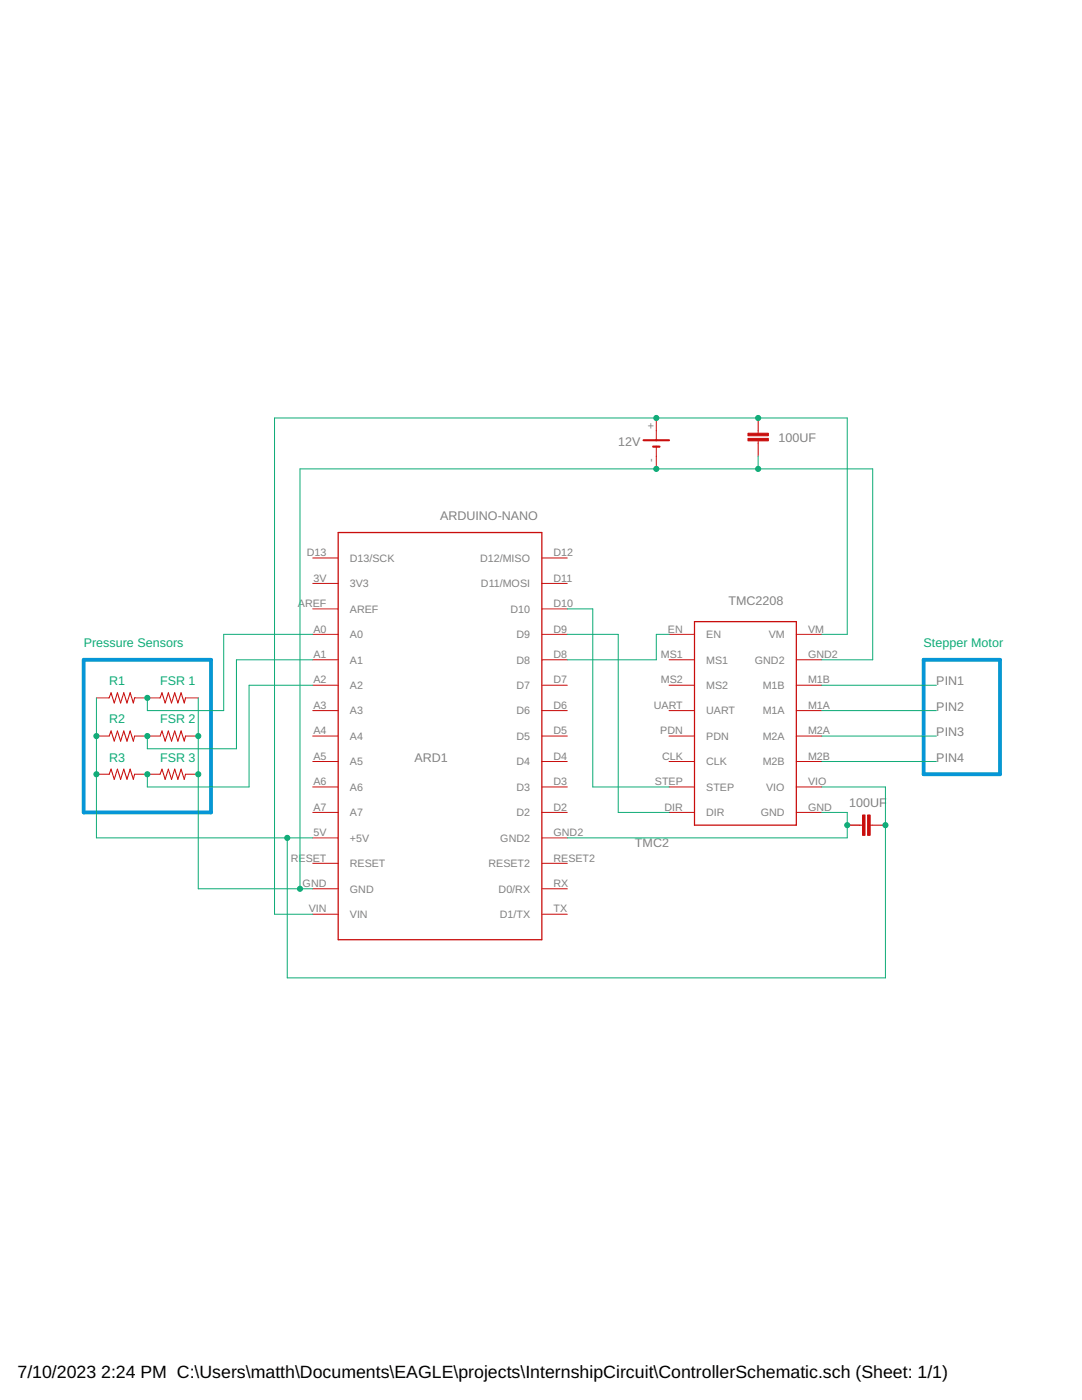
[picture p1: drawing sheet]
<svg xmlns="http://www.w3.org/2000/svg" width="216mm" height="279mm" viewBox="0 0 216 279" stroke-linecap="round" stroke-linejoin="round" font-family="sans-serif">
<path d="M67.5 106.3h40.6v81.2h-40.6zM138.6 124.1h20.3v40.6h-20.3z" fill="none" stroke="#c90d0c" stroke-width=".25"/>
<g fill="none" stroke="#c90d0c" stroke-width=".2">
<path d="M131 83.4v4.5M131 89.1v4.5M151.3 83.4v3.1M151.3 88v3M62.4 116.4h5.1M62.4 111.4h5.1M108.1 116.4h5.1M108.1 111.4h5.1M19.2 139.3h2.6M26.9 139.3h5M37 139.3h2.6M62.4 136.8h5.1"/>
<path d="M62.4 131.7h5.1M62.4 126.6h5.1M62.4 121.5h5.1M108.1 136.8h5.1M108.1 131.7h5.1M108.1 126.6h5.1M108.1 121.5h5.1M133.5 136.8h5.1M133.5 131.7h5.1M133.5 126.6h5.1M158.9 136.8h5.1M158.9 131.7h5.1"/>
<path d="M158.9 126.6h5.1M19.2 146.9h2.6M19.2 154.5h2.6M26.9 146.9h5M26.9 154.5h5M37 146.9h2.6M37 154.5h2.6M62.4 157.1h5.1M62.4 152h5.1M62.4 146.9h5.1M62.4 141.8h5.1M108.1 157.1h5.1"/>
<path d="M108.1 152h5.1M108.1 146.9h5.1M108.1 141.8h5.1M133.5 157.1h5.1M133.5 152h5.1M133.5 146.9h5.1M133.5 141.8h5.1M158.9 157.1h5.1M158.9 152h5.1M158.9 146.9h5.1M158.9 141.8h5.1M62.4 177.4h5.1"/>
<path d="M62.4 172.3h5.1M62.4 162.1h5.1M62.4 167.2h5.1M108.1 177.4h5.1M108.1 172.3h5.1M108.1 162.1h5.1M108.1 167.2h5.1M133.5 162.1h5.1M158.9 162.1h5.1M169.1 164.7h3M173.6 164.7h3.1M62.4 182.5h5.1"/>
<path d="M108.1 182.5h5.1"/>
</g>
<path d="M128.4 87.9h5.1M130.3 89.1h1.3" fill="none" stroke="#c90d0c" stroke-width=".42"/>
<g fill="#c90d0c" stroke="#c90d0c" stroke-width=".2">
<path d="M149.2 86.5h4.1v.5h-4.1z"/>
<path d="M149.2 87.5h4.1v.5h-4.1z"/>
<path d="M173.1 162.6h.5v4.1h-.5z"/>
<path d="M172.1 162.6h.5v4.1h-.5z"/>
</g>
<path d="M21.8 139.3l.4-1 .6 2 .6-2 .7 2 .6-2 .6 2 .7-2 .6 2 .3-1M31.9 139.3l.4-1 .7 2 .6-2 .6 2 .7-2 .6 2 .6-2 .7 2 .2-1M21.8 146.9l.4-1 .6 2 .6-2 .7 2 .6-2 .6 2 .7-2 .6 2 .3-1M21.8 154.5l.4-1 .6 2 .6-2 .7 2 .6-2 .6 2 .7-2 .6 2 .3-1M31.9 146.9l.4-1 .7 2 .6-2 .6 2 .7-2 .6 2 .6-2 .7 2 .2-1M31.9 154.5l.4-1 .7 2 .6-2 .6 2 .7-2 .6 2 .6-2 .7 2 .2-1" fill="none" stroke="#c90d0c" stroke-width=".21"/>
<path d="M16.7 131.7h25.4v30.4h-25.4zM184.3 131.7h15.2v22.8h-15.2z" fill="none" stroke="#0696d7" stroke-width=".76"/>
<g fill="none" stroke="#0dab76" stroke-width=".2">
<path d="M151.3 91v2.6M19.2 139.3v27.9h43.2M39.6 139.3v38.1h22.8M62.4 131.7h-15.2v17.7h-17.8v-2.5M62.4 126.6h-17.8v15.2h-15.2v-2.5M62.4 136.8h-12.7v20.3h-20.3v-2.6M113.2 126.6h10.2v35.5h10.1M113.2 121.5h5.1v35.6h15.2M133.5 126.6h-2.5v5.1h-17.8M164 131.7h10.1v-38.1h-114.2v83.8M164 126.6h5.1v-43.2h-114.3v99.1h7.6M164 136.8h22.8"/>
<path d="M164 157.1h12.7v38.1h-119.4v-28M164 141.8h22.8M164 146.9h22.8M164 152h22.8M164 162.1h5.1v5.1h-55.9"/>
</g>
<g fill="#0dab76" stroke="#0dab76" stroke-width=".2">
<circle cx="176.7" cy="164.7" r=".51"/>
<circle cx="57.3" cy="167.2" r=".51"/>
<circle cx="19.2" cy="146.9" r=".51"/>
<circle cx="19.2" cy="154.5" r=".51"/>
<circle cx="169.1" cy="164.7" r=".51"/>
<circle cx="151.3" cy="83.4" r=".51"/>
<circle cx="131" cy="83.4" r=".51"/>
<circle cx="151.3" cy="93.6" r=".51"/>
<circle cx="131" cy="93.6" r=".51"/>
<circle cx="59.9" cy="177.4" r=".51"/>
<circle cx="39.6" cy="146.9" r=".51"/>
<circle cx="39.6" cy="154.5" r=".51"/>
<circle cx="29.4" cy="139.3" r=".51"/>
<circle cx="29.4" cy="146.9" r=".51"/>
<circle cx="29.4" cy="154.5" r=".51"/>
</g>
<g font-size="3.5">
<text x="3.5" y="274.9">7/10/2023</text>
<text x="20.2" y="274.9">2:24 PM C:\Users\matth\Documents\EAGLE\projects\InternshipCircuit\ControllerSchematic.sch (Sheet: 1/1)</text>
</g>
<g font-size="2.5" fill="#808080">
<text x="123.3" y="89">12V</text>
<text x="155.3" y="88.1">100UF</text>
<text x="87.8" y="103.7">ARDUINO-NANO</text>
<text x="145.4" y="120.8">TMC2208</text>
<text x="186.8" y="136.7">PIN1</text>
<text x="186.8" y="141.8">PIN2</text>
<text x="186.8" y="146.9">PIN3</text>
<text x="82.7" y="152">ARD1</text>
<text x="186.8" y="152">PIN4</text>
<text x="169.4" y="161.1">100UF</text>
<text x="126.7" y="169">TMC2</text>
</g>
<g font-size="2.5" fill="#0dab76">
<text x="16.7" y="129.1">Pressure Sensors</text>
<text x="184.3" y="129.1">Stepper Motor</text>
<text x="21.8" y="136.7">R1</text>
<text x="31.9" y="136.7">FSR 1</text>
<text x="21.8" y="144.4">R2</text>
<text x="31.9" y="144.4">FSR 2</text>
<text x="21.8" y="152">R3</text>
<text x="31.9" y="152">FSR 3</text>
</g>
<g font-size="2.1" fill="#808080">
<text x="130.6" y="85.6" transform="rotate(-90 130.6 85.6)">+</text>
<text x="130.6" y="92.1" transform="rotate(-90 130.6 92.1)">-</text>
<text x="61.2" y="111">D13</text>
<text x="69.8" y="112.1">D13/SCK</text>
<text x="95.8" y="112.1">D12/MISO</text>
<text x="110.4" y="111">D12</text>
<text x="62.5" y="116.1">3V</text>
<text x="69.8" y="117.2">3V3</text>
<text x="96" y="117.2">D11/MOSI</text>
<text x="110.4" y="116.1">D11</text>
<text x="59.5" y="121.2">AREF</text>
<text x="69.8" y="122.3">AREF</text>
<text x="101.9" y="122.3">D10</text>
<text x="110.4" y="121.2">D10</text>
<text x="62.5" y="131.3">A1</text>
<text x="62.5" y="126.2">A0</text>
<text x="69.8" y="127.4">A0</text>
<text x="103" y="127.4">D9</text>
<text x="110.4" y="131.3">D8</text>
<text x="110.4" y="126.2">D9</text>
<text x="131.9" y="131.3">MS1</text>
<text x="133.3" y="126.2">EN</text>
<text x="140.9" y="127.4">EN</text>
<text x="153.4" y="127.4">VM</text>
<text x="161.2" y="131.3">GND2</text>
<text x="161.2" y="126.2">VM</text>
<text x="62.5" y="136.4">A2</text>
<text x="69.8" y="137.5">A2</text>
<text x="69.8" y="132.4">A1</text>
<text x="103" y="137.5">D7</text>
<text x="103" y="132.4">D8</text>
<text x="110.4" y="136.4">D7</text>
<text x="131.9" y="136.4">MS2</text>
<text x="140.9" y="137.5">MS2</text>
<text x="140.9" y="132.4">MS1</text>
<text x="150.6" y="132.4">GND2</text>
<text x="152.2" y="137.5">M1B</text>
<text x="161.2" y="136.4">M1B</text>
<text x="62.5" y="141.5">A3</text>
<text x="69.8" y="142.6">A3</text>
<text x="103" y="142.6">D6</text>
<text x="110.4" y="141.5">D6</text>
<text x="130.5" y="141.5">UART</text>
<text x="140.9" y="142.6">UART</text>
<text x="152.2" y="142.6">M1A</text>
<text x="161.2" y="141.5">M1A</text>
<text x="62.5" y="146.5">A4</text>
<text x="69.8" y="147.7">A4</text>
<text x="103" y="147.7">D5</text>
<text x="110.4" y="146.5">D5</text>
<text x="131.7" y="146.5">PDN</text>
<text x="140.9" y="147.7">PDN</text>
<text x="152.2" y="147.7">M2A</text>
<text x="161.2" y="146.5">M2A</text>
<text x="62.5" y="151.6">A5</text>
<text x="69.8" y="152.7">A5</text>
<text x="103" y="152.7">D4</text>
<text x="110.4" y="151.6">D4</text>
<text x="132.1" y="151.6">CLK</text>
<text x="140.9" y="152.7">CLK</text>
<text x="152.2" y="152.7">M2B</text>
<text x="161.2" y="151.6">M2B</text>
<text x="62.5" y="161.8">A7</text>
<text x="62.5" y="156.7">A6</text>
<text x="69.8" y="157.8">A6</text>
<text x="103" y="157.8">D3</text>
<text x="110.4" y="161.8">D2</text>
<text x="110.4" y="156.7">D3</text>
<text x="130.7" y="156.7">STEP</text>
<text x="132.6" y="161.8">DIR</text>
<text x="140.9" y="157.8">STEP</text>
<text x="152.9" y="157.8">VIO</text>
<text x="161.2" y="161.8">GND</text>
<text x="161.2" y="156.7">VIO</text>
<text x="62.5" y="166.9">5V</text>
<text x="69.8" y="168">+5V</text>
<text x="69.8" y="162.9">A7</text>
<text x="99.8" y="168">GND2</text>
<text x="103" y="162.9">D2</text>
<text x="110.4" y="166.9">GND2</text>
<text x="140.9" y="162.9">DIR</text>
<text x="151.8" y="162.9">GND</text>
<text x="58" y="171.9">RESET</text>
<text x="69.8" y="173.1">RESET</text>
<text x="97.5" y="173.1">RESET2</text>
<text x="110.4" y="171.9">RESET2</text>
<text x="60.4" y="177">GND</text>
<text x="69.8" y="178.1">GND</text>
<text x="99.5" y="178.1">D0/RX</text>
<text x="110.4" y="177">RX</text>
<text x="61.6" y="182.1">VIN</text>
<text x="69.8" y="183.2">VIN</text>
<text x="99.7" y="183.2">D1/TX</text>
<text x="110.4" y="182.1">TX</text>
</g>
</svg>
